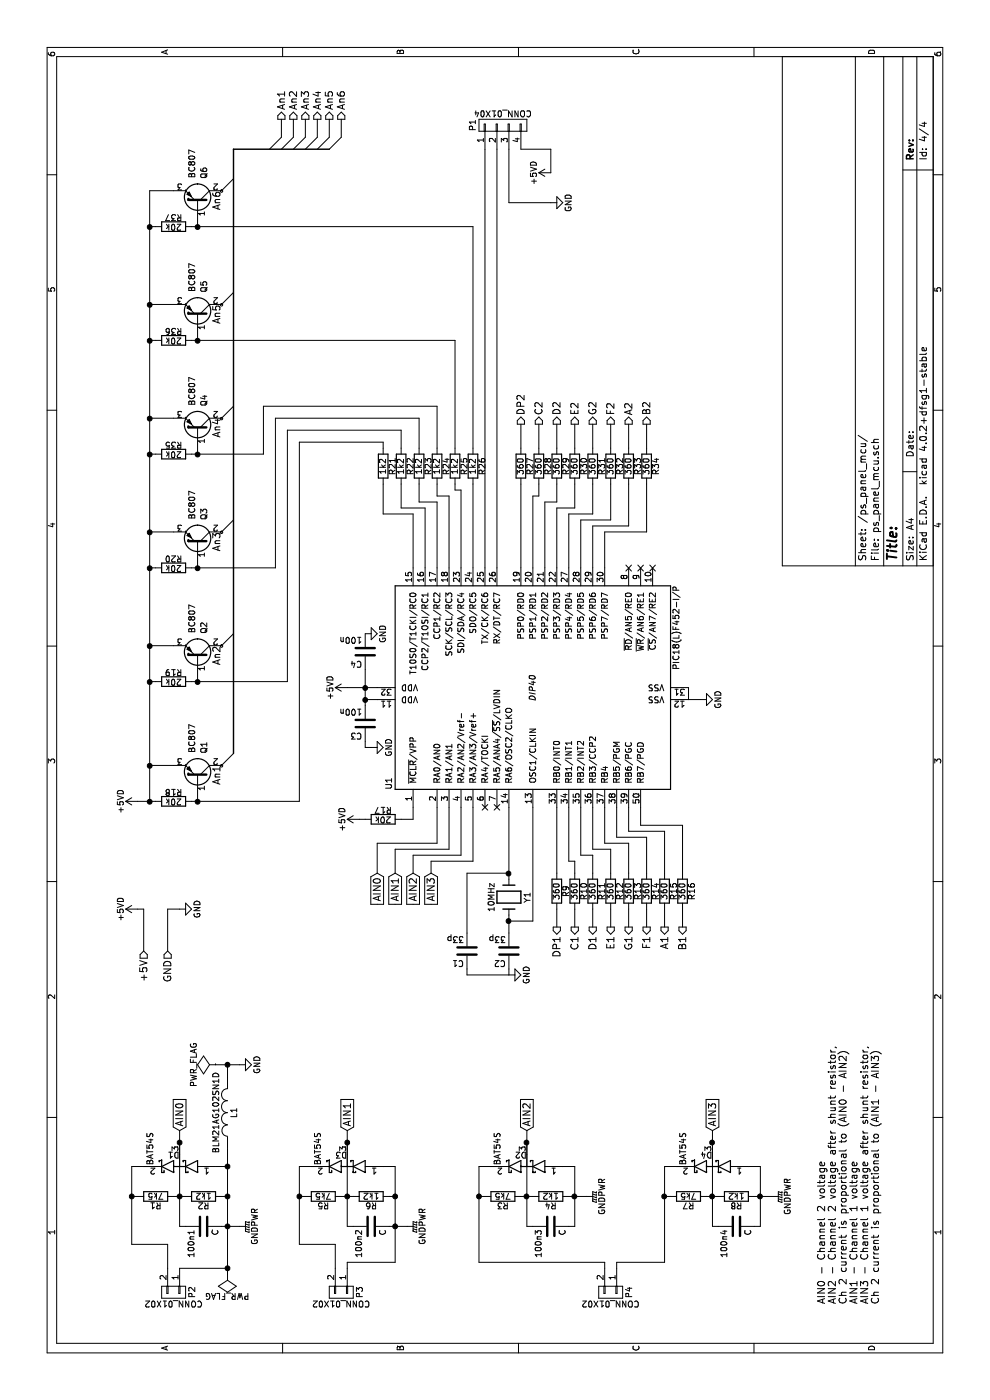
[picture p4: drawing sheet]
EESchema Schematic File Version 2
LIBS:power
LIBS:device
LIBS:transistors
LIBS:conn
LIBS:linear
LIBS:regul
LIBS:74xx
LIBS:cmos4000
LIBS:adc-dac
LIBS:memory
LIBS:xilinx
LIBS:microcontrollers
LIBS:dsp
LIBS:microchip
LIBS:analog_switches
LIBS:motorola
LIBS:texas
LIBS:intel
LIBS:audio
LIBS:interface
LIBS:digital-audio
LIBS:philips
LIBS:display
LIBS:cypress
LIBS:siliconi
LIBS:opto
LIBS:atmel
LIBS:contrib
LIBS:valves
LIBS:microchip_pic18mcu
LIBS:ps_panel-cache
EELAYER 25 0
EELAYER END
$Descr A4 11693 8268
encoding utf-8
Sheet 4 4
Title ""
Date ""
Rev ""
Comp ""
Comment1 ""
Comment2 ""
Comment3 ""
Comment4 ""
$EndDescr
$Comp
L R R9
U 1 1
P 4250 4650
F 0 "R9" V 4330 4650 50  0000 C CNN
F 1 "360" V 4250 4650 50  0000 C CNN
F 2 "" V 4180 4650 50  0000 C CNN
F 3 "" H 4250 4650 50  0000 C CNN
	1    4250 4650
	0    1    1    0   
$EndComp
$Comp
L R R10
U 1 1
P 4250 4800
F 0 "R10" V 4330 4800 50  0000 C CNN
F 1 "360" V 4250 4800 50  0000 C CNN
F 2 "" V 4180 4800 50  0000 C CNN
F 3 "" H 4250 4800 50  0000 C CNN
	1    4250 4800
	0    1    1    0   
$EndComp
$Comp
L R R11
U 1 1
P 4250 4950
F 0 "R11" V 4330 4950 50  0000 C CNN
F 1 "360" V 4250 4950 50  0000 C CNN
F 2 "" V 4180 4950 50  0000 C CNN
F 3 "" H 4250 4950 50  0000 C CNN
	1    4250 4950
	0    1    1    0   
$EndComp
$Comp
L R R12
U 1 1
P 4250 5100
F 0 "R12" V 4330 5100 50  0000 C CNN
F 1 "360" V 4250 5100 50  0000 C CNN
F 2 "" V 4180 5100 50  0000 C CNN
F 3 "" H 4250 5100 50  0000 C CNN
	1    4250 5100
	0    1    1    0   
$EndComp
$Comp
L R R13
U 1 1
P 4250 5250
F 0 "R13" V 4330 5250 50  0000 C CNN
F 1 "360" V 4250 5250 50  0000 C CNN
F 2 "" V 4180 5250 50  0000 C CNN
F 3 "" H 4250 5250 50  0000 C CNN
	1    4250 5250
	0    1    1    0   
$EndComp
$Comp
L R R14
U 1 1
P 4250 5400
F 0 "R14" V 4330 5400 50  0000 C CNN
F 1 "360" V 4250 5400 50  0000 C CNN
F 2 "" V 4180 5400 50  0000 C CNN
F 3 "" H 4250 5400 50  0000 C CNN
	1    4250 5400
	0    1    1    0   
$EndComp
$Comp
L R R15
U 1 1
P 4250 5550
F 0 "R15" V 4330 5550 50  0000 C CNN
F 1 "360" V 4250 5550 50  0000 C CNN
F 2 "" V 4180 5550 50  0000 C CNN
F 3 "" H 4250 5550 50  0000 C CNN
	1    4250 5550
	0    1    1    0   
$EndComp
$Comp
L R R16
U 1 1
P 4250 5700
F 0 "R16" V 4330 5700 50  0000 C CNN
F 1 "360" V 4250 5700 50  0000 C CNN
F 2 "" V 4180 5700 50  0000 C CNN
F 3 "" H 4250 5700 50  0000 C CNN
	1    4250 5700
	0    1    1    0   
$EndComp
$Comp
L R R27
U 1 1
P 7800 4350
F 0 "R27" V 7880 4350 50  0000 C CNN
F 1 "360" V 7800 4350 50  0000 C CNN
F 2 "" V 7730 4350 50  0000 C CNN
F 3 "" H 7800 4350 50  0000 C CNN
	1    7800 4350
	0    1    1    0   
$EndComp
$Comp
L R R28
U 1 1
P 7800 4500
F 0 "R28" V 7880 4500 50  0000 C CNN
F 1 "360" V 7800 4500 50  0000 C CNN
F 2 "" V 7730 4500 50  0000 C CNN
F 3 "" H 7800 4500 50  0000 C CNN
	1    7800 4500
	0    1    1    0   
$EndComp
$Comp
L R R29
U 1 1
P 7800 4650
F 0 "R29" V 7880 4650 50  0000 C CNN
F 1 "360" V 7800 4650 50  0000 C CNN
F 2 "" V 7730 4650 50  0000 C CNN
F 3 "" H 7800 4650 50  0000 C CNN
	1    7800 4650
	0    1    1    0   
$EndComp
$Comp
L R R30
U 1 1
P 7800 4800
F 0 "R30" V 7880 4800 50  0000 C CNN
F 1 "360" V 7800 4800 50  0000 C CNN
F 2 "" V 7730 4800 50  0000 C CNN
F 3 "" H 7800 4800 50  0000 C CNN
	1    7800 4800
	0    1    1    0   
$EndComp
$Comp
L R R31
U 1 1
P 7800 4950
F 0 "R31" V 7880 4950 50  0000 C CNN
F 1 "360" V 7800 4950 50  0000 C CNN
F 2 "" V 7730 4950 50  0000 C CNN
F 3 "" H 7800 4950 50  0000 C CNN
	1    7800 4950
	0    1    1    0   
$EndComp
$Comp
L R R32
U 1 1
P 7800 5100
F 0 "R32" V 7880 5100 50  0000 C CNN
F 1 "360" V 7800 5100 50  0000 C CNN
F 2 "" V 7730 5100 50  0000 C CNN
F 3 "" H 7800 5100 50  0000 C CNN
	1    7800 5100
	0    1    1    0   
$EndComp
$Comp
L R R33
U 1 1
P 7800 5250
F 0 "R33" V 7880 5250 50  0000 C CNN
F 1 "360" V 7800 5250 50  0000 C CNN
F 2 "" V 7730 5250 50  0000 C CNN
F 3 "" H 7800 5250 50  0000 C CNN
	1    7800 5250
	0    1    1    0   
$EndComp
$Comp
L R R34
U 1 1
P 7800 5400
F 0 "R34" V 7880 5400 50  0000 C CNN
F 1 "360" V 7800 5400 50  0000 C CNN
F 2 "" V 7730 5400 50  0000 C CNN
F 3 "" H 7800 5400 50  0000 C CNN
	1    7800 5400
	0    1    1    0   
$EndComp
Text HLabel 3950 5550 0    60   Output ~ 0
A1
Text HLabel 3950 5700 0    60   Output ~ 0
B1
Text HLabel 3950 4800 0    60   Output ~ 0
C1
Text HLabel 3950 4950 0    60   Output ~ 0
D1
Text HLabel 3950 5100 0    60   Output ~ 0
E1
Text HLabel 3950 5400 0    60   Output ~ 0
F1
Text HLabel 3950 5250 0    60   Output ~ 0
G1
Text HLabel 3950 4650 0    60   Output ~ 0
DP1
Text HLabel 8150 4350 2    60   Output ~ 0
DP2
Text HLabel 8150 4500 2    60   Output ~ 0
C2
Text HLabel 8150 4650 2    60   Output ~ 0
D2
Text HLabel 8150 4800 2    60   Output ~ 0
E2
Text HLabel 8150 4950 2    60   Output ~ 0
G2
Text HLabel 8150 5100 2    60   Output ~ 0
F2
Text HLabel 8150 5250 2    60   Output ~ 0
A2
Text HLabel 8150 5400 2    60   Output ~ 0
B2
$Comp
L R R26
U 1 1
P 7800 3950
F 0 "R26" V 7880 3950 50  0000 C CNN
F 1 "1k2" V 7800 3950 50  0000 C CNN
F 2 "" V 7730 3950 50  0000 C CNN
F 3 "" H 7800 3950 50  0000 C CNN
	1    7800 3950
	0    1    1    0   
$EndComp
$Comp
L R R25
U 1 1
P 7800 3800
F 0 "R25" V 7880 3800 50  0000 C CNN
F 1 "1k2" V 7800 3800 50  0000 C CNN
F 2 "" V 7730 3800 50  0000 C CNN
F 3 "" H 7800 3800 50  0000 C CNN
	1    7800 3800
	0    1    1    0   
$EndComp
$Comp
L R R24
U 1 1
P 7800 3650
F 0 "R24" V 7880 3650 50  0000 C CNN
F 1 "1k2" V 7800 3650 50  0000 C CNN
F 2 "" V 7730 3650 50  0000 C CNN
F 3 "" H 7800 3650 50  0000 C CNN
	1    7800 3650
	0    1    1    0   
$EndComp
$Comp
L R R23
U 1 1
P 7800 3500
F 0 "R23" V 7880 3500 50  0000 C CNN
F 1 "1k2" V 7800 3500 50  0000 C CNN
F 2 "" V 7730 3500 50  0000 C CNN
F 3 "" H 7800 3500 50  0000 C CNN
	1    7800 3500
	0    1    1    0   
$EndComp
$Comp
L R R22
U 1 1
P 7800 3350
F 0 "R22" V 7880 3350 50  0000 C CNN
F 1 "1k2" V 7800 3350 50  0000 C CNN
F 2 "" V 7730 3350 50  0000 C CNN
F 3 "" H 7800 3350 50  0000 C CNN
	1    7800 3350
	0    1    1    0   
$EndComp
$Comp
L R R21
U 1 1
P 7800 3200
F 0 "R21" V 7880 3200 50  0000 C CNN
F 1 "1k2" V 7800 3200 50  0000 C CNN
F 2 "" V 7730 3200 50  0000 C CNN
F 3 "" H 7800 3200 50  0000 C CNN
	1    7800 3200
	0    1    1    0   
$EndComp
$Comp
L Q_PNP_BCE Q1
U 1 1
P 5200 1650
F 0 "Q1" H 5500 1700 50  0000 R CNN
F 1 "BC807" H 5650 1600 50  0000 R CNN
F 2 "" H 5400 1750 50  0000 C CNN
F 3 "" H 5200 1650 50  0000 C CNN
	1    5200 1650
	1    0    0    1   
$EndComp
$Comp
L Q_PNP_BCE Q2
U 1 1
P 6200 1650
F 0 "Q2" H 6500 1700 50  0000 R CNN
F 1 "BC807" H 6650 1600 50  0000 R CNN
F 2 "" H 6400 1750 50  0000 C CNN
F 3 "" H 6200 1650 50  0000 C CNN
	1    6200 1650
	1    0    0    1   
$EndComp
$Comp
L Q_PNP_BCE Q3
U 1 1
P 7150 1650
F 0 "Q3" H 7450 1700 50  0000 R CNN
F 1 "BC807" H 7600 1600 50  0000 R CNN
F 2 "" H 7350 1750 50  0000 C CNN
F 3 "" H 7150 1650 50  0000 C CNN
	1    7150 1650
	1    0    0    1   
$EndComp
$Comp
L Q_PNP_BCE Q4
U 1 1
P 8100 1650
F 0 "Q4" H 8400 1700 50  0000 R CNN
F 1 "BC807" H 8550 1600 50  0000 R CNN
F 2 "" H 8300 1750 50  0000 C CNN
F 3 "" H 8100 1650 50  0000 C CNN
	1    8100 1650
	1    0    0    1   
$EndComp
$Comp
L Q_PNP_BCE Q5
U 1 1
P 9050 1650
F 0 "Q5" H 9350 1700 50  0000 R CNN
F 1 "BC807" H 9500 1600 50  0000 R CNN
F 2 "" H 9250 1750 50  0000 C CNN
F 3 "" H 9050 1650 50  0000 C CNN
	1    9050 1650
	1    0    0    1   
$EndComp
$Comp
L Q_PNP_BCE Q6
U 1 1
P 10000 1650
F 0 "Q6" H 10300 1700 50  0000 R CNN
F 1 "BC807" H 10450 1600 50  0000 R CNN
F 2 "" H 10200 1750 50  0000 C CNN
F 3 "" H 10000 1650 50  0000 C CNN
	1    10000 1650
	1    0    0    1   
$EndComp
$Comp
L R R18
U 1 1
P 5000 1450
F 0 "R18" V 5080 1450 50  0000 C CNN
F 1 "20k" V 5000 1450 50  0000 C CNN
F 2 "" V 4930 1450 50  0000 C CNN
F 3 "" H 5000 1450 50  0000 C CNN
	1    5000 1450
	1    0    0    -1  
$EndComp
$Comp
L R R19
U 1 1
P 6000 1450
F 0 "R19" V 6080 1450 50  0000 C CNN
F 1 "20k" V 6000 1450 50  0000 C CNN
F 2 "" V 5930 1450 50  0000 C CNN
F 3 "" H 6000 1450 50  0000 C CNN
	1    6000 1450
	1    0    0    -1  
$EndComp
$Comp
L R R20
U 1 1
P 6950 1450
F 0 "R20" V 7030 1450 50  0000 C CNN
F 1 "20k" V 6950 1450 50  0000 C CNN
F 2 "" V 6880 1450 50  0000 C CNN
F 3 "" H 6950 1450 50  0000 C CNN
	1    6950 1450
	1    0    0    -1  
$EndComp
$Comp
L R R35
U 1 1
P 7900 1450
F 0 "R35" V 7980 1450 50  0000 C CNN
F 1 "20k" V 7900 1450 50  0000 C CNN
F 2 "" V 7830 1450 50  0000 C CNN
F 3 "" H 7900 1450 50  0000 C CNN
	1    7900 1450
	1    0    0    -1  
$EndComp
$Comp
L R R36
U 1 1
P 8850 1450
F 0 "R36" V 8930 1450 50  0000 C CNN
F 1 "20k" V 8850 1450 50  0000 C CNN
F 2 "" V 8780 1450 50  0000 C CNN
F 3 "" H 8850 1450 50  0000 C CNN
	1    8850 1450
	1    0    0    -1  
$EndComp
$Comp
L R R37
U 1 1
P 9800 1450
F 0 "R37" V 9880 1450 50  0000 C CNN
F 1 "20k" V 9800 1450 50  0000 C CNN
F 2 "" V 9730 1450 50  0000 C CNN
F 3 "" H 9800 1450 50  0000 C CNN
	1    9800 1450
	1    0    0    -1  
$EndComp
Text Label 5300 1850 2    60   ~ 0
An1
Text Label 6300 1850 2    60   ~ 0
An2
Text Label 7250 1850 2    60   ~ 0
An3
Text Label 8200 1850 2    60   ~ 0
An4
Text Label 9150 1850 2    60   ~ 0
An5
Text Label 10100 1850 2    60   ~ 0
An6
Entry Wire Line
	5300 1850 5400 1950
Entry Wire Line
	6300 1850 6400 1950
Entry Wire Line
	7250 1850 7350 1950
Entry Wire Line
	8200 1850 8300 1950
Entry Wire Line
	9150 1850 9250 1950
Entry Wire Line
	10100 1850 10200 1950
Entry Wire Line
	10450 2750 10550 2850
Entry Wire Line
	10450 2650 10550 2750
Entry Wire Line
	10450 2550 10550 2650
Entry Wire Line
	10450 2450 10550 2550
Entry Wire Line
	10450 2350 10550 2450
Entry Wire Line
	10450 2250 10550 2350
Text HLabel 10700 2350 2    60   Output ~ 0
An1
Text HLabel 10700 2450 2    60   Output ~ 0
An2
Text HLabel 10700 2550 2    60   Output ~ 0
An3
Text HLabel 10700 2650 2    60   Output ~ 0
An4
Text HLabel 10700 2750 2    60   Output ~ 0
An5
Text HLabel 10700 2850 2    60   Output ~ 0
An6
$Comp
L +5VD #PWR01
U 1 1
P 5000 1150
F 0 "#PWR01" H 5000 1000 50  0001 C CNN
F 1 "+5VD" H 5000 1290 50  0000 C CNN
F 2 "" H 5000 1150 50  0000 C CNN
F 3 "" H 5000 1150 50  0000 C CNN
	1    5000 1150
	1    0    0    -1  
$EndComp
$Comp
L +5VD #PWR02
U 1 1
P 5950 2900
F 0 "#PWR02" H 5950 2750 50  0001 C CNN
F 1 "+5VD" H 5950 3040 50  0000 C CNN
F 2 "" H 5950 2900 50  0000 C CNN
F 3 "" H 5950 2900 50  0000 C CNN
	1    5950 2900
	1    0    0    -1  
$EndComp
$Comp
L GND #PWR03
U 1 1
P 5850 5850
F 0 "#PWR03" H 5850 5600 50  0001 C CNN
F 1 "GND" H 5850 5700 50  0000 C CNN
F 2 "" H 5850 5850 50  0000 C CNN
F 3 "" H 5850 5850 50  0000 C CNN
	1    5850 5850
	1    0    0    -1  
$EndComp
$Comp
L C C3
U 1 1
P 5650 3050
F 0 "C3" H 5675 3150 50  0000 L CNN
F 1 "100n" H 5675 2950 50  0000 L CNN
F 2 "" H 5688 2900 50  0000 C CNN
F 3 "" H 5650 3050 50  0000 C CNN
	1    5650 3050
	0    -1   -1   0   
$EndComp
$Comp
L C C4
U 1 1
P 6250 3050
F 0 "C4" H 6275 3150 50  0000 L CNN
F 1 "100n" H 6275 2950 50  0000 L CNN
F 2 "" H 6288 2900 50  0000 C CNN
F 3 "" H 6250 3050 50  0000 C CNN
	1    6250 3050
	0    -1   -1   0   
$EndComp
$Comp
L GND #PWR04
U 1 1
P 6400 3050
F 0 "#PWR04" H 6400 2800 50  0001 C CNN
F 1 "GND" H 6400 2900 50  0000 C CNN
F 2 "" H 6400 3050 50  0000 C CNN
F 3 "" H 6400 3050 50  0000 C CNN
	1    6400 3050
	1    0    0    -1  
$EndComp
$Comp
L GND #PWR05
U 1 1
P 5450 3100
F 0 "#PWR05" H 5450 2850 50  0001 C CNN
F 1 "GND" H 5450 2950 50  0000 C CNN
F 2 "" H 5450 3100 50  0000 C CNN
F 3 "" H 5450 3100 50  0000 C CNN
	1    5450 3100
	1    0    0    -1  
$EndComp
$Comp
L PIC18(L)F452-I/P U1
U 1 1
P 5950 4450
F 0 "U1" H 5150 5650 50  0000 C CNN
F 1 "PIC18(L)F452-I/P" H 6450 3250 50  0000 C CNN
F 2 "DIP40" H 5950 4450 50  0000 C CIN
F 3 "" H 5950 4100 50  0000 C CNN
	1    5950 4450
	1    0    0    -1  
$EndComp
$Comp
L Crystal Y1
U 1 1
P 4200 4250
F 0 "Y1" H 4200 4400 50  0000 C CNN
F 1 "10MHz" H 4200 4100 50  0000 C CNN
F 2 "" H 4200 4250 50  0000 C CNN
F 3 "" H 4200 4250 50  0000 C CNN
	1    4200 4250
	-1   0    0    1   
$EndComp
$Comp
L C C2
U 1 1
P 3750 4250
F 0 "C2" H 3775 4350 50  0000 L CNN
F 1 "33p" H 3775 4150 50  0000 L CNN
F 2 "" H 3788 4100 50  0000 C CNN
F 3 "" H 3750 4250 50  0000 C CNN
	1    3750 4250
	0    -1   -1   0   
$EndComp
$Comp
L C C1
U 1 1
P 3750 3900
F 0 "C1" H 3775 4000 50  0000 L CNN
F 1 "33p" H 3775 3800 50  0000 L CNN
F 2 "" H 3788 3750 50  0000 C CNN
F 3 "" H 3750 3900 50  0000 C CNN
	1    3750 3900
	0    -1   -1   0   
$EndComp
$Comp
L GND #PWR06
U 1 1
P 3550 4250
F 0 "#PWR06" H 3550 4000 50  0001 C CNN
F 1 "GND" H 3550 4100 50  0000 C CNN
F 2 "" H 3550 4250 50  0000 C CNN
F 3 "" H 3550 4250 50  0000 C CNN
	1    3550 4250
	1    0    0    -1  
$EndComp
$Comp
L R R17
U 1 1
P 4850 3200
F 0 "R17" V 4930 3200 50  0000 C CNN
F 1 "20k" V 4850 3200 50  0000 C CNN
F 2 "" V 4780 3200 50  0000 C CNN
F 3 "" H 4850 3200 50  0000 C CNN
	1    4850 3200
	1    0    0    -1  
$EndComp
$Comp
L +5VD #PWR07
U 1 1
P 4850 3000
F 0 "#PWR07" H 4850 2850 50  0001 C CNN
F 1 "+5VD" H 4850 3140 50  0000 C CNN
F 2 "" H 4850 3000 50  0000 C CNN
F 3 "" H 4850 3000 50  0000 C CNN
	1    4850 3000
	1    0    0    -1  
$EndComp
$Comp
L CONN_01X04 P1
U 1 1
P 10650 4200
F 0 "P1" H 10650 4450 50  0000 C CNN
F 1 "CONN_01X04" V 10750 4200 50  0000 C CNN
F 2 "" H 10650 4200 50  0000 C CNN
F 3 "" H 10650 4200 50  0000 C CNN
	1    10650 4200
	1    0    0    -1  
$EndComp
$Comp
L GND #PWR08
U 1 1
P 10000 4600
F 0 "#PWR08" H 10000 4350 50  0001 C CNN
F 1 "GND" H 10000 4450 50  0000 C CNN
F 2 "" H 10000 4600 50  0000 C CNN
F 3 "" H 10000 4600 50  0000 C CNN
	1    10000 4600
	1    0    0    -1  
$EndComp
$Comp
L +5VD #PWR09
U 1 1
P 10250 4600
F 0 "#PWR09" H 10250 4450 50  0001 C CNN
F 1 "+5VD" H 10250 4740 50  0000 C CNN
F 2 "" H 10250 4600 50  0000 C CNN
F 3 "" H 10250 4600 50  0000 C CNN
	1    10250 4600
	1    0    0    -1  
$EndComp
$Comp
L R R1
U 1 1
P 1700 1300
F 0 "R1" V 1780 1300 50  0000 C CNN
F 1 "7k5" V 1700 1300 50  0000 C CNN
F 2 "" V 1630 1300 50  0000 C CNN
F 3 "" H 1700 1300 50  0000 C CNN
	1    1700 1300
	-1   0    0    1   
$EndComp
$Comp
L R R2
U 1 1
P 1700 1700
F 0 "R2" V 1780 1700 50  0000 C CNN
F 1 "1k2" V 1700 1700 50  0000 C CNN
F 2 "" V 1630 1700 50  0000 C CNN
F 3 "" H 1700 1700 50  0000 C CNN
	1    1700 1700
	-1   0    0    1   
$EndComp
$Comp
L D_Schottky_x2_Serial_AKC D1
U 1 1
P 1950 1500
F 0 "D1" H 2000 1400 50  0000 C CNN
F 1 "BAT54S" V 2200 1350 50  0000 C CNN
F 2 "" H 1950 1500 50  0000 C CNN
F 3 "" H 1950 1500 50  0000 C CNN
	1    1950 1500
	0    -1   -1   0   
$EndComp
Wire Wire Line
	4400 4650 4950 4650
Wire Wire Line
	4950 4750 4500 4750
Wire Wire Line
	4500 4750 4500 4800
Wire Wire Line
	4500 4800 4400 4800
Wire Wire Line
	4400 4950 4550 4950
Wire Wire Line
	4550 4950 4550 4850
Wire Wire Line
	4550 4850 4950 4850
Wire Wire Line
	4950 4950 4600 4950
Wire Wire Line
	4600 4950 4600 5100
Wire Wire Line
	4600 5100 4400 5100
Wire Wire Line
	4400 5250 4650 5250
Wire Wire Line
	4650 5250 4650 5050
Wire Wire Line
	4650 5050 4950 5050
Wire Wire Line
	4950 5150 4700 5150
Wire Wire Line
	4700 5150 4700 5400
Wire Wire Line
	4700 5400 4400 5400
Wire Wire Line
	4400 5550 4750 5550
Wire Wire Line
	4750 5550 4750 5250
Wire Wire Line
	4750 5250 4950 5250
Wire Wire Line
	4950 5350 4800 5350
Wire Wire Line
	4800 5350 4800 5700
Wire Wire Line
	4800 5700 4400 5700
Wire Wire Line
	6950 4450 7550 4450
Wire Wire Line
	7550 4450 7550 4500
Wire Wire Line
	7550 4500 7650 4500
Wire Wire Line
	7650 4650 7500 4650
Wire Wire Line
	7500 4650 7500 4550
Wire Wire Line
	7500 4550 6950 4550
Wire Wire Line
	6950 4650 7450 4650
Wire Wire Line
	7450 4650 7450 4800
Wire Wire Line
	7450 4800 7650 4800
Wire Wire Line
	6950 4750 7400 4750
Wire Wire Line
	7400 4750 7400 4950
Wire Wire Line
	7400 4950 7650 4950
Wire Wire Line
	6950 4850 7350 4850
Wire Wire Line
	7350 4850 7350 5100
Wire Wire Line
	7350 5100 7650 5100
Wire Wire Line
	6950 4950 7300 4950
Wire Wire Line
	7300 4950 7300 5250
Wire Wire Line
	7300 5250 7650 5250
Wire Wire Line
	6950 5050 7250 5050
Wire Wire Line
	7250 5050 7250 5400
Wire Wire Line
	7250 5400 7650 5400
Wire Wire Line
	3950 4650 4100 4650
Wire Wire Line
	4100 4800 3950 4800
Wire Wire Line
	4100 4950 3950 4950
Wire Wire Line
	4100 5100 3950 5100
Wire Wire Line
	4100 5250 3950 5250
Wire Wire Line
	3950 5400 4100 5400
Wire Wire Line
	3950 5550 4100 5550
Wire Wire Line
	4100 5700 3950 5700
Wire Wire Line
	8150 4500 7950 4500
Wire Wire Line
	8150 4650 7950 4650
Wire Wire Line
	7950 4800 8150 4800
Wire Wire Line
	8150 4950 7950 4950
Wire Wire Line
	7950 5100 8150 5100
Wire Wire Line
	8150 5250 7950 5250
Wire Wire Line
	7950 5400 8150 5400
Wire Wire Line
	6950 3950 7650 3950
Wire Wire Line
	6950 3850 7600 3850
Wire Wire Line
	7600 3850 7600 3800
Wire Wire Line
	7600 3800 7650 3800
Wire Wire Line
	6950 3750 7550 3750
Wire Wire Line
	7550 3750 7550 3650
Wire Wire Line
	7550 3650 7650 3650
Wire Wire Line
	6950 3650 7500 3650
Wire Wire Line
	7500 3650 7500 3500
Wire Wire Line
	7500 3500 7650 3500
Wire Wire Line
	6950 3550 7450 3550
Wire Wire Line
	7450 3550 7450 3350
Wire Wire Line
	7450 3350 7650 3350
Wire Wire Line
	6950 3450 7400 3450
Wire Wire Line
	7400 3450 7400 3200
Wire Wire Line
	7400 3200 7650 3200
Wire Wire Line
	5000 1600 5000 2500
Wire Wire Line
	5000 2500 8000 2500
Wire Wire Line
	8000 2500 8000 3200
Wire Wire Line
	8000 3200 7950 3200
Wire Wire Line
	6000 1600 6000 2400
Wire Wire Line
	6000 2400 8100 2400
Wire Wire Line
	8100 2400 8100 3350
Wire Wire Line
	8100 3350 7950 3350
Wire Wire Line
	6950 1600 6950 2300
Wire Wire Line
	6950 2300 8200 2300
Wire Wire Line
	8200 2300 8200 3500
Wire Wire Line
	8200 3500 7950 3500
Wire Wire Line
	8300 3650 7950 3650
Wire Wire Line
	8300 2200 8300 3650
Wire Wire Line
	7900 2200 8300 2200
Wire Wire Line
	7900 1600 7900 2200
Wire Wire Line
	8850 1600 8850 3800
Wire Wire Line
	8850 3800 7950 3800
Wire Wire Line
	9800 3950 7950 3950
Wire Wire Line
	9800 1600 9800 3950
Connection ~ 5000 1650
Connection ~ 6000 1650
Connection ~ 6950 1650
Connection ~ 7900 1650
Connection ~ 8850 1650
Connection ~ 9800 1650
Wire Wire Line
	5000 1150 5000 1300
Wire Wire Line
	5000 1250 10100 1250
Wire Wire Line
	9800 1250 9800 1300
Wire Wire Line
	10100 1250 10100 1450
Connection ~ 9800 1250
Wire Wire Line
	8850 1250 8850 1300
Connection ~ 8850 1250
Wire Wire Line
	7900 1250 7900 1300
Connection ~ 7900 1250
Wire Wire Line
	6950 1250 6950 1300
Connection ~ 6950 1250
Wire Wire Line
	6000 1250 6000 1300
Connection ~ 6000 1250
Wire Wire Line
	5300 1450 5300 1250
Connection ~ 5300 1250
Wire Wire Line
	6300 1450 6300 1250
Connection ~ 6300 1250
Wire Wire Line
	7250 1450 7250 1250
Connection ~ 7250 1250
Wire Wire Line
	8200 1450 8200 1250
Connection ~ 8200 1250
Wire Wire Line
	9150 1450 9150 1250
Connection ~ 9150 1250
Wire Bus Line
	5400 1950 10450 1950
Wire Bus Line
	10450 1950 10450 2750
Wire Wire Line
	10550 2850 10700 2850
Wire Wire Line
	10700 2750 10550 2750
Wire Wire Line
	10700 2650 10550 2650
Wire Wire Line
	10550 2550 10700 2550
Wire Wire Line
	10700 2450 10550 2450
Wire Wire Line
	10550 2350 10700 2350
Connection ~ 5000 1250
Wire Wire Line
	5850 5850 5850 5750
Wire Wire Line
	5850 5750 5950 5750
Wire Wire Line
	5950 2900 5950 3150
Wire Wire Line
	5800 3050 6100 3050
Wire Wire Line
	5850 3050 5850 3150
Connection ~ 5950 3050
Connection ~ 5850 3050
Wire Wire Line
	4350 4250 4950 4250
Wire Wire Line
	4000 4450 4950 4450
Wire Wire Line
	4000 4450 4000 4250
Wire Wire Line
	3900 4250 4050 4250
Connection ~ 4000 4250
Wire Wire Line
	3900 3900 4400 3900
Wire Wire Line
	4400 3900 4400 4250
Connection ~ 4400 4250
Wire Wire Line
	3600 3900 3550 3900
Wire Wire Line
	3550 4250 3600 4250
Wire Wire Line
	4850 3350 4850 3450
Wire Wire Line
	4850 3450 4950 3450
Wire Wire Line
	4850 3000 4850 3050
Wire Wire Line
	6950 4050 10450 4050
Wire Wire Line
	6950 4150 10450 4150
Wire Wire Line
	10450 4350 10450 4600
Wire Wire Line
	10450 4600 10250 4600
Wire Wire Line
	10000 4600 10000 4250
Wire Wire Line
	10000 4250 10450 4250
Wire Wire Line
	1300 1100 1950 1100
Wire Wire Line
	1950 1100 1950 1200
Wire Wire Line
	1050 1900 2100 1900
Wire Wire Line
	1950 1900 1950 1800
Wire Wire Line
	1700 1450 1700 1550
Connection ~ 1700 1500
Wire Wire Line
	1450 1500 2250 1500
Connection ~ 1700 1100
Connection ~ 1700 1900
$Comp
L R R5
U 1 1
P 1700 2700
F 0 "R5" V 1780 2700 50  0000 C CNN
F 1 "7k5" V 1700 2700 50  0000 C CNN
F 2 "" V 1630 2700 50  0000 C CNN
F 3 "" H 1700 2700 50  0000 C CNN
	1    1700 2700
	-1   0    0    1   
$EndComp
$Comp
L R R6
U 1 1
P 1700 3100
F 0 "R6" V 1780 3100 50  0000 C CNN
F 1 "1k2" V 1700 3100 50  0000 C CNN
F 2 "" V 1630 3100 50  0000 C CNN
F 3 "" H 1700 3100 50  0000 C CNN
	1    1700 3100
	-1   0    0    1   
$EndComp
$Comp
L D_Schottky_x2_Serial_AKC D3
U 1 1
P 1950 2900
F 0 "D3" H 2000 2800 50  0000 C CNN
F 1 "BAT54S" V 2200 2750 50  0000 C CNN
F 2 "" H 1950 2900 50  0000 C CNN
F 3 "" H 1950 2900 50  0000 C CNN
	1    1950 2900
	0    -1   -1   0   
$EndComp
Wire Wire Line
	1950 2500 1950 2600
Wire Wire Line
	1150 3300 1950 3300
Wire Wire Line
	1950 3300 1950 3200
Wire Wire Line
	1700 2850 1700 2950
Connection ~ 1700 2900
Wire Wire Line
	1450 2900 2250 2900
Connection ~ 1700 2500
Connection ~ 1700 3300
$Comp
L R R3
U 1 1
P 1700 4200
F 0 "R3" V 1780 4200 50  0000 C CNN
F 1 "7k5" V 1700 4200 50  0000 C CNN
F 2 "" V 1630 4200 50  0000 C CNN
F 3 "" H 1700 4200 50  0000 C CNN
	1    1700 4200
	-1   0    0    1   
$EndComp
$Comp
L R R4
U 1 1
P 1700 4600
F 0 "R4" V 1780 4600 50  0000 C CNN
F 1 "1k2" V 1700 4600 50  0000 C CNN
F 2 "" V 1630 4600 50  0000 C CNN
F 3 "" H 1700 4600 50  0000 C CNN
	1    1700 4600
	-1   0    0    1   
$EndComp
$Comp
L D_Schottky_x2_Serial_AKC D2
U 1 1
P 1950 4400
F 0 "D2" H 2000 4300 50  0000 C CNN
F 1 "BAT54S" V 2200 4250 50  0000 C CNN
F 2 "" H 1950 4400 50  0000 C CNN
F 3 "" H 1950 4400 50  0000 C CNN
	1    1950 4400
	0    -1   -1   0   
$EndComp
Wire Wire Line
	1150 4000 1950 4000
Wire Wire Line
	1950 4000 1950 4100
Wire Wire Line
	1450 4800 1950 4800
Wire Wire Line
	1950 4800 1950 4700
Wire Wire Line
	1700 4350 1700 4450
Connection ~ 1700 4400
Wire Wire Line
	1450 4400 2250 4400
Connection ~ 1700 4000
Connection ~ 1700 4800
$Comp
L R R7
U 1 1
P 1700 5750
F 0 "R7" V 1780 5750 50  0000 C CNN
F 1 "7k5" V 1700 5750 50  0000 C CNN
F 2 "" V 1630 5750 50  0000 C CNN
F 3 "" H 1700 5750 50  0000 C CNN
	1    1700 5750
	-1   0    0    1   
$EndComp
$Comp
L R R8
U 1 1
P 1700 6150
F 0 "R8" V 1780 6150 50  0000 C CNN
F 1 "1k2" V 1700 6150 50  0000 C CNN
F 2 "" V 1630 6150 50  0000 C CNN
F 3 "" H 1700 6150 50  0000 C CNN
	1    1700 6150
	-1   0    0    1   
$EndComp
$Comp
L D_Schottky_x2_Serial_AKC D4
U 1 1
P 1950 5950
F 0 "D4" H 2000 5850 50  0000 C CNN
F 1 "BAT54S" V 2200 5800 50  0000 C CNN
F 2 "" H 1950 5950 50  0000 C CNN
F 3 "" H 1950 5950 50  0000 C CNN
	1    1950 5950
	0    -1   -1   0   
$EndComp
Wire Wire Line
	1150 5550 1950 5550
Wire Wire Line
	1950 5550 1950 5650
Wire Wire Line
	1450 6350 1950 6350
Wire Wire Line
	1950 6350 1950 6250
Wire Wire Line
	1700 5900 1700 6000
Connection ~ 1700 5950
Wire Wire Line
	1450 5950 2250 5950
Connection ~ 1700 5550
Connection ~ 1700 6350
Text GLabel 2250 1500 2    60   Input ~ 0
AIN0
Text GLabel 2250 2900 2    60   Input ~ 0
AIN1
Text GLabel 2250 4400 2    60   Input ~ 0
AIN2
Text GLabel 2250 5950 2    60   Input ~ 0
AIN3
Connection ~ 2150 4400
Connection ~ 2150 5950
Connection ~ 2150 2900
Connection ~ 2150 1500
Text GLabel 4400 3150 0    60   Input ~ 0
AIN0
Text GLabel 4400 3300 0    60   Input ~ 0
AIN1
Text GLabel 4400 3450 0    60   Input ~ 0
AIN2
Text GLabel 4400 3600 0    60   Input ~ 0
AIN3
Wire Wire Line
	4400 3600 4500 3600
Wire Wire Line
	4550 3450 4400 3450
Wire Wire Line
	4400 3300 4600 3300
Wire Wire Line
	4500 3600 4500 3950
Wire Wire Line
	4500 3950 4950 3950
Wire Wire Line
	4550 3450 4550 3850
Wire Wire Line
	4550 3850 4950 3850
Wire Wire Line
	4600 3300 4600 3750
Wire Wire Line
	4600 3750 4950 3750
Wire Wire Line
	4950 3650 4650 3650
Wire Wire Line
	4650 3650 4650 3150
Wire Wire Line
	4650 3150 4400 3150
Text Notes 800  7350 0    60   ~ 0
AIN0 - Channel 2 voltage\nAIN2 - Channel 2 voltage after shunt resistor, \nCh 2 current is proportional to (AIN0 - AIN2)\nAIN1 - Channel 1 voltage\nAIN3 - Channel 1 voltage after shunt resistor, \nCh 2 current is proportional to (AIN1 - AIN3)
NoConn ~ 6950 5450
NoConn ~ 6950 5350
NoConn ~ 6950 5250
NoConn ~ 4950 4050
NoConn ~ 4950 4150
Wire Wire Line
	7650 4350 6950 4350
Wire Wire Line
	7950 4350 8150 4350
Wire Wire Line
	5450 3100 5450 3050
Wire Wire Line
	5450 3050 5500 3050
$Comp
L C 100n1
U 1 1
P 1450 1700
F 0 "100n1" H 1475 1800 50  0000 L CNN
F 1 "C" H 1475 1600 50  0000 L CNN
F 2 "" H 1488 1550 50  0000 C CNN
F 3 "" H 1450 1700 50  0000 C CNN
	1    1450 1700
	-1   0    0    -1  
$EndComp
$Comp
L C 100n2
U 1 1
P 1450 3100
F 0 "100n2" H 1475 3200 50  0000 L CNN
F 1 "C" H 1475 3000 50  0000 L CNN
F 2 "" H 1488 2950 50  0000 C CNN
F 3 "" H 1450 3100 50  0000 C CNN
	1    1450 3100
	-1   0    0    -1  
$EndComp
$Comp
L C 100n4
U 1 1
P 1450 6150
F 0 "100n4" H 1475 6250 50  0000 L CNN
F 1 "C" H 1475 6050 50  0000 L CNN
F 2 "" H 1488 6000 50  0000 C CNN
F 3 "" H 1450 6150 50  0000 C CNN
	1    1450 6150
	-1   0    0    -1  
$EndComp
$Comp
L C 100n3
U 1 1
P 1450 4600
F 0 "100n3" H 1475 4700 50  0000 L CNN
F 1 "C" H 1475 4500 50  0000 L CNN
F 2 "" H 1488 4450 50  0000 C CNN
F 3 "" H 1450 4600 50  0000 C CNN
	1    1450 4600
	-1   0    0    -1  
$EndComp
Wire Wire Line
	1450 1550 1450 1500
Wire Wire Line
	1450 1850 1450 2000
Wire Wire Line
	1450 3250 1450 3400
Wire Wire Line
	1450 2900 1450 2950
Wire Wire Line
	1450 5950 1450 6000
Wire Wire Line
	1450 6350 1450 6300
Wire Wire Line
	1450 4800 1450 4750
Wire Wire Line
	1450 4400 1450 4450
$Comp
L CONN_01X02 P2
U 1 1
P 900 1450
F 0 "P2" H 900 1600 50  0000 C CNN
F 1 "CONN_01X02" V 1000 1450 50  0000 C CNN
F 2 "" H 900 1450 50  0000 C CNN
F 3 "" H 900 1450 50  0000 C CNN
	1    900  1450
	-1   0    0    1   
$EndComp
$Comp
L CONN_01X02 P3
U 1 1
P 900 2850
F 0 "P3" H 900 3000 50  0000 C CNN
F 1 "CONN_01X02" V 1000 2850 50  0000 C CNN
F 2 "" H 900 2850 50  0000 C CNN
F 3 "" H 900 2850 50  0000 C CNN
	1    900  2850
	-1   0    0    1   
$EndComp
$Comp
L CONN_01X02 P4
U 1 1
P 900 5100
F 0 "P4" H 900 5250 50  0000 C CNN
F 1 "CONN_01X02" V 1000 5100 50  0000 C CNN
F 2 "" H 900 5100 50  0000 C CNN
F 3 "" H 900 5100 50  0000 C CNN
	1    900  5100
	-1   0    0    1   
$EndComp
Wire Wire Line
	1100 1400 1300 1400
Wire Wire Line
	1300 1400 1300 1100
Wire Wire Line
	1700 1150 1700 1100
Wire Wire Line
	1100 1500 1100 1900
Connection ~ 1450 1900
Wire Wire Line
	1700 1850 1700 1900
Wire Wire Line
	1100 2800 1300 2800
Wire Wire Line
	1300 2800 1300 2500
Wire Wire Line
	1300 2500 1950 2500
Wire Wire Line
	1700 2550 1700 2500
Wire Wire Line
	1100 2900 1150 2900
Wire Wire Line
	1150 2900 1150 3300
Connection ~ 1450 3300
Wire Wire Line
	1700 3250 1700 3300
Wire Wire Line
	1700 4050 1700 4000
Wire Wire Line
	1700 5550 1700 5600
Wire Wire Line
	1150 4000 1150 5050
Wire Wire Line
	1150 5050 1100 5050
Wire Wire Line
	1100 5150 1150 5150
Wire Wire Line
	1150 5150 1150 5550
$Comp
L GNDPWR #PWR010
U 1 1
P 1450 2000
F 0 "#PWR010" H 1450 1800 50  0001 C CNN
F 1 "GNDPWR" H 1450 1870 50  0000 C CNN
F 2 "" H 1450 1950 50  0000 C CNN
F 3 "" H 1450 1950 50  0000 C CNN
	1    1450 2000
	1    0    0    -1  
$EndComp
$Comp
L GNDPWR #PWR011
U 1 1
P 1450 3400
F 0 "#PWR011" H 1450 3200 50  0001 C CNN
F 1 "GNDPWR" H 1450 3270 50  0000 C CNN
F 2 "" H 1450 3350 50  0000 C CNN
F 3 "" H 1450 3350 50  0000 C CNN
	1    1450 3400
	1    0    0    -1  
$EndComp
$Comp
L GNDPWR #PWR012
U 1 1
P 1700 4900
F 0 "#PWR012" H 1700 4700 50  0001 C CNN
F 1 "GNDPWR" H 1700 4770 50  0000 C CNN
F 2 "" H 1700 4850 50  0000 C CNN
F 3 "" H 1700 4850 50  0000 C CNN
	1    1700 4900
	1    0    0    -1  
$EndComp
$Comp
L GNDPWR #PWR013
U 1 1
P 1700 6450
F 0 "#PWR013" H 1700 6250 50  0001 C CNN
F 1 "GNDPWR" H 1700 6320 50  0000 C CNN
F 2 "" H 1700 6400 50  0000 C CNN
F 3 "" H 1700 6400 50  0000 C CNN
	1    1700 6450
	1    0    0    -1  
$EndComp
Wire Wire Line
	1700 6300 1700 6450
Wire Wire Line
	1700 4750 1700 4900
$Comp
L INDUCTOR L1
U 1 1
P 2400 1900
F 0 "L1" V 2350 1900 50  0000 C CNN
F 1 "BLM21AG102SN1D" V 2500 1900 50  0000 C CNN
F 2 "" H 2400 1900 50  0000 C CNN
F 3 "" H 2400 1900 50  0000 C CNN
	1    2400 1900
	0    -1   -1   0   
$EndComp
Connection ~ 1950 1900
Wire Wire Line
	2800 1900 2700 1900
$Comp
L +5VD #PWR014
U 1 1
P 4100 1150
F 0 "#PWR014" H 4100 1000 50  0001 C CNN
F 1 "+5VD" H 4100 1290 50  0000 C CNN
F 2 "" H 4100 1150 50  0000 C CNN
F 3 "" H 4100 1150 50  0000 C CNN
	1    4100 1150
	1    0    0    -1  
$EndComp
Wire Wire Line
	3750 1200 4100 1200
Wire Wire Line
	4100 1200 4100 1150
Wire Wire Line
	3750 1400 4100 1400
Text HLabel 3750 1200 0    60   Input ~ 0
+5V
Text HLabel 3750 1400 0    60   Input ~ 0
GND
$Comp
L GND #PWR015
U 1 1
P 2800 2000
F 0 "#PWR015" H 2800 1750 50  0001 C CNN
F 1 "GND" H 2800 1850 50  0000 C CNN
F 2 "" H 2800 2000 50  0000 C CNN
F 3 "" H 2800 2000 50  0000 C CNN
	1    2800 2000
	1    0    0    -1  
$EndComp
Wire Wire Line
	2800 1800 2800 2000
$Comp
L GND #PWR016
U 1 1
P 4100 1500
F 0 "#PWR016" H 4100 1250 50  0001 C CNN
F 1 "GND" H 4100 1350 50  0000 C CNN
F 2 "" H 4100 1500 50  0000 C CNN
F 3 "" H 4100 1500 50  0000 C CNN
	1    4100 1500
	1    0    0    -1  
$EndComp
Wire Wire Line
	4100 1400 4100 1500
$Comp
L PWR_FLAG #FLG017
U 1 1
P 1050 1900
F 0 "#FLG017" H 1050 1995 50  0001 C CNN
F 1 "PWR_FLAG" H 1050 2080 50  0000 C CNN
F 2 "" H 1050 1900 50  0000 C CNN
F 3 "" H 1050 1900 50  0000 C CNN
	1    1050 1900
	0    -1   -1   0   
$EndComp
Connection ~ 1100 1900
Wire Wire Line
	3550 3900 3550 4250
$Comp
L PWR_FLAG #FLG018
U 1 1
P 2800 1800
F 0 "#FLG018" H 2800 1895 50  0001 C CNN
F 1 "PWR_FLAG" H 2800 1980 50  0000 C CNN
F 2 "" H 2800 1800 50  0000 C CNN
F 3 "" H 2800 1800 50  0000 C CNN
	1    2800 1800
	1    0    0    -1  
$EndComp
Connection ~ 2800 1900
$EndSCHEMATC
